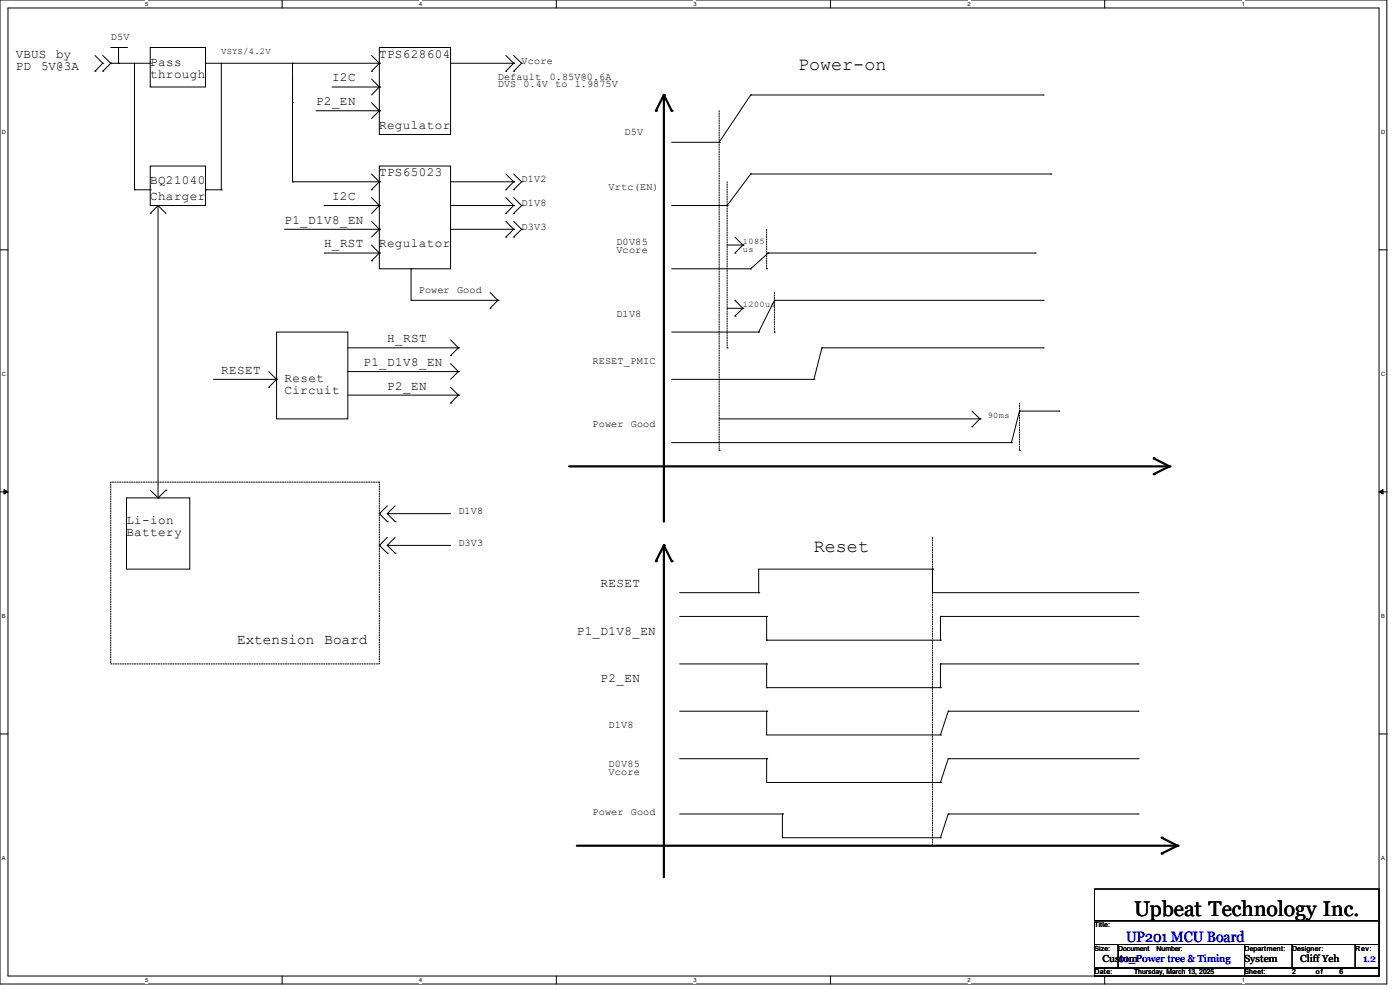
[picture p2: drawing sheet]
<svg xmlns="http://www.w3.org/2000/svg" width="297mm" height="210mm" viewBox="0 0 297 210" stroke-linecap="round" stroke-linejoin="round" font-family="sans-serif">
<path d="M0 0h294.2v208.7h-294.2zM1.7 1.7h290.9v205.4h-290.9z" fill="none" stroke="#000" stroke-width=".21"/>
<g fill="#fff">
<path d="M30.8 .2h.6v1.3h-.6z"/>
<path d="M30.8 207.2h.6v1.4h-.6z"/>
</g>
<path d="M59.9 0v1.7M59.9 207.1v1.6" fill="none" stroke="#000" stroke-width=".21"/>
<g fill="#fff">
<path d="M88.9 .2h.7v1.3h-.7z"/>
<path d="M88.9 207.2h.7v1.4h-.7z"/>
</g>
<path d="M118 0v1.7M118 207.1v1.6" fill="none" stroke="#000" stroke-width=".21"/>
<g fill="#fff">
<path d="M147.1 .2h.6v1.3h-.6z"/>
<path d="M147.1 207.2h.6v1.4h-.6z"/>
</g>
<path d="M176.2 0v1.7M176.2 207.1v1.6" fill="none" stroke="#000" stroke-width=".21"/>
<g fill="#fff">
<path d="M205.3 .2h.6v1.3h-.6z"/>
<path d="M205.3 207.2h.6v1.4h-.6z"/>
</g>
<path d="M234.4 0v1.7M234.4 207.1v1.6" fill="none" stroke="#000" stroke-width=".21"/>
<g fill="#fff">
<path d="M263.4 .2h.7v1.3h-.7z"/>
<path d="M263.4 207.2h.7v1.4h-.7z"/>
<path d="M.4 27.3h.9v1.4h-.9z"/>
<path d="M293 27.3h.8v1.4h-.8z"/>
<path d="M.4 78.7h.9v1.3h-.9z"/>
<path d="M293 78.7h.8v1.3h-.8z"/>
</g>
<path d="M0 53h1.7M292.6 53h1.7" fill="none" stroke="#000" stroke-width=".21"/>
<g fill="#fff">
<path d="M.4 130h.8v1.4h-.8z"/>
<path d="M293 130h.8v1.4h-.8z"/>
</g>
<path d="M0 104.4h1.7M292.6 104.4h1.7" fill="none" stroke="#000" stroke-width=".21"/>
<path d="M.8 103.8l.9 .6-.9 .4zM292.6 104.4l.8-.6v1z" fill="#000" stroke="#000" stroke-width=".21"/>
<g fill="#fff">
<path d="M.4 181.4h.8v1.3h-.8z"/>
<path d="M293 181.4h.8v1.3h-.8z"/>
</g>
<g fill="none" stroke="#000" stroke-width=".21">
<path d="M20.2 15.1h.1M20.2 11.8l1.6 1.6M21.8 15.1h.1M21.8 13.4h.1M21.8 11.8l1.7 1.6M21.8 13.4l-1.6 1.7M23.5 13.4h.1M23.5 10.1h3.3M23.5 13.4h8.4M23.5 13.4l-1.7 1.7M25.1 13.4h.1M25.1 10.1v3.3"/>
<path d="M26.8 10.1h.1M28.5 13.4v26.9M31.9 10.1h11.7v8.4h-11.7zM31.9 13.4h.1M43.6 13.4h36.9M46.9 13.4v26.9M62.1 13.4h.1M62.1 13.4v25.2M70.4 18.5h10.1M78.8 15.1h.1M78.8 16.8l1.7 1.7M78.8 11.8l1.7 1.6"/>
<path d="M80.5 10.1h15.1v18.4h-15.1zM80.5 13.4h.1M80.5 18.5h.1M80.5 13.4l-1.7 1.7M80.5 18.5l-1.7 1.7M95.6 13.4h13.4M107.3 15.1h.1M107.3 11.8l1.7 1.6M109 13.4h.1M109 15.1h.1M109 11.8l1.7 1.6M109 13.4l-1.7 1.7"/>
<path d="M110.7 13.4h.1M110.7 13.4l-1.7 1.7M31.9 35.2h11.7v8.4h-11.7zM62.1 21.8h.1M62.1 38.6h.1M62.1 38.6h18.4M67.1 23.5h13.4M78.8 21.8l1.7 1.7M78.8 36.9l1.7 1.7M80.5 35.2h15.1v21.8h-15.1zM80.5 23.5h.1M80.5 38.6h.1"/>
<path d="M80.5 38.6l-1.7 1.7M80.5 23.5l-1.7 1.6M95.6 38.6h13.4M107.3 36.9l1.7 1.7M109 38.6h.1M109 38.6l-1.7 1.7M109 36.9l1.7 1.7M110.7 38.6h.1M110.7 38.6l-1.7 1.7M142.5 30.2h10.1M152.6 30.2h.1M159.3 20.2h.1"/>
<path d="M159.3 36.9h.1M159.3 20.2l-6.7 10M159.3 20.2h62M159.3 36.9l-5 6.7M159.3 36.9h63.7M221.3 20.2h.1M223 36.9h.1M28.5 40.3h.1M28.5 40.3h3.4M31.9 45.3h.1M31.9 40.3h.1M33.5 43.6h.1"/>
<path d="M33.5 43.6v62M33.5 43.6l-1.6 1.7M33.5 43.6l1.7 1.7M43.6 40.3h.1M43.6 40.3h3.3M46.9 40.3h.1M60.4 48.6h20.1M68.7 43.6h11.8M68.7 53.7h11.8M78.8 40.3h.1M78.8 55.3h.1M78.8 46.9l1.7 1.7"/>
<path d="M78.8 41.9l1.7 1.7M78.8 52l1.7 1.7M80.5 48.6h.1M80.5 43.6h.1M80.5 53.7h.1M80.5 43.6l-1.7 1.7M80.5 48.6l-1.7 1.7M80.5 53.7l-1.7 1.6M87.2 57h.1M87.2 57v6.7h18.4M95.6 48.6h13.4M95.6 43.6h13.4"/>
<path d="M107.3 40.3h.1M107.3 50.3h.1M107.3 45.3h.1M107.3 46.9l1.7 1.7M107.3 41.9l1.7 1.7M109 40.3h.1M109 50.3h.1M109 48.6h.1M109 45.3h.1M109 43.6h.1M109 48.6l-1.7 1.7M109 46.9l1.7 1.7"/>
<path d="M109 43.6l-1.7 1.7M109 41.9l1.7 1.7M110.7 48.6h.1M110.7 43.6h.1M110.7 48.6l-1.7 1.7M110.7 43.6l-1.7 1.7M142.5 43.6h11.8M142.5 57h16.8M154.3 43.6h.1M154.3 52h3.3M155.9 53.7h.1M155.9 50.3l1.7 1.7"/>
<path d="M157.6 52h.1M157.6 52l-1.7 1.7M159.3 57h.1M162.6 53.7h57M163 53.7h.1M163 53.7l-3.7 3.3M219.6 53.7h.1M57 78.8l1.7 1.7M58.7 70.4h15.1v18.5h-15.1zM73.8 78.8h23.4M73.8 73.8h23.4M95.6 75.4h.1"/>
<path d="M95.6 77.1l1.6 1.7M95.6 72.1l1.6 1.7M97.2 78.8h.1M97.2 73.8h.1M97.2 78.8l-1.6 1.7M97.2 73.8l-1.6 1.6M104 65.4h.1M104 62.1l1.6 1.6M105.6 63.7h.1M105.6 63.7l-1.6 1.7M142.5 70.4h18.5M154.3 65.4h3.3"/>
<path d="M155.9 63.7h.1M155.9 67.1h.1M155.9 63.7l1.7 1.7M157.6 65.4h.1M157.6 65.4l-1.7 1.7M161 70.4h.1M164.3 63.7h.1M164.3 63.7h57M164.3 63.7l-3.3 6.7M174.4 73.8h.1M174.4 73.8l-1.7 6.7M174.4 73.8h46.9"/>
<path d="M221.3 63.7h.1M221.3 73.8h.1M45.3 80.5h13.4M57 82.2h.1M58.7 80.5h.1M58.7 80.5l-1.7 1.7M73.8 83.8h23.4M95.6 85.5h.1M95.6 82.2l1.6 1.6M97.2 83.8h.1M97.2 83.8l-1.6 1.7M142.5 80.5h30.2"/>
<path d="M142.5 93.9h72.1M152.6 88.9h55.3M172.7 80.5h.1M206.2 90.6h.1M206.2 87.2l1.7 1.7M207.9 88.9h.1M207.9 88.9l-1.7 1.7M214.6 93.9h.1M216.3 87.2h.1M216.3 87.2l-1.7 6.7M216.3 87.2h8.4M224.7 87.2h.1"/>
<path d="M26.8 105.6h13.5v15.1h-13.5zM31.9 104l1.6 1.6M33.5 105.6h.1M35.2 104h.1M35.2 104l-1.7 1.6M80.5 109h.1M80.5 115.7h.1M80.5 109l1.7 1.7M80.5 115.7l1.7 1.6M82.2 110.7h.1M82.2 109h.1M82.2 115.7h.1"/>
<path d="M82.2 117.3h.1M82.2 109l1.6 1.7M82.2 107.3l-1.7 1.7M82.2 109h13.4M82.2 114l-1.7 1.7M82.2 115.7l1.6 1.6M82.2 115.7h13.4M83.8 110.7h.1M83.8 117.3h.1M83.8 107.3l-1.6 1.7M83.8 114l-1.6 1.7M144.2 125.7h16.8"/>
<path d="M144.2 130.8h18.4M161 125.7h.1M162.6 130.8h.1M162.6 135.8h.1M162.6 130.8v5M162.6 135.8h36.9M197.8 120.7h.1M197.8 120.7v5h43.6M197.8 120.7h-36.8v5M199.5 135.8h.1M199.5 130.8h.1M199.5 130.8h41.9"/>
<path d="M199.5 130.8v5M241.4 125.7h.1M241.4 130.8h.1M0 155.7h1.7M144.2 140.8h18.4M144.2 150.9h18.4M162.6 140.8h.1M162.6 145.9h.1M162.6 150.9h.1M162.6 140.8v5.1M162.6 150.9v5h36.9M162.6 145.9h36.9"/>
<path d="M199.5 145.9h.1M199.5 140.8h.1M199.5 155.9h.1M199.5 140.8v5.1M199.5 140.8h41.9M201.2 150.9h.1M201.2 150.9h40.2M201.2 150.9l-1.7 5M241.4 140.8h.1M241.4 150.9h.1M292.6 155.7h1.7M144.2 161h18.4"/>
<path d="M144.2 172.7h21.8M162.6 161h.1M162.6 161v5h36.9M166 172.7h.1M166 172.7v5h33.5M199.5 166h.1M199.5 177.7h.1M201.2 161h.1M201.2 172.7h.1M201.2 161h40.2M201.2 161l-1.7 5M201.2 172.7h40.2"/>
<path d="M201.2 172.7l-1.7 5M241.4 161h.1M241.4 172.7h.1M232.2 188.6h60.4v6.7h-60.4zM232.2 195.3h60.4v5.1h-60.4zM232.2 200.4h5v5h-5zM232.2 205.4h31.8v1.7h-31.8zM237.2 200.4h50.3v5h-50.3zM264 205.4h28.6v1.7h-28.6zM264 200.4h.1M264 200.4v5M274.1 205.4h.1"/>
<path d="M274.1 200.4v5M287.5 200.4h5.1v5h-5.1z"/>
</g>
<path d="M23.5 102.3h57v38.5h-57z" fill="none" stroke="#000" stroke-width=".21" stroke-dasharray=".3 .3"/>
<path d="M152.6 23.5v72.1M154.3 38.6v35.2M162.6 48.6v8.4M162.6 57h.1M154.3 73.8h.1M164.3 62.1v8.3M164.3 70.4h.1M152.6 95.6h.1M216.3 85.5v10.1M216.3 95.6h.1M197.8 114v65.4M197.8 179.4h.1" fill="none" stroke="#000" stroke-width=".21" stroke-dasharray=".3"/>
<path d="M140.8 20.2v90.5M140.8 20.2l-1.7 3.3M140.8 20.2l1.7 3.3M120.7 98.9h127.4M244.8 97.2l3.3 1.7M248.1 98.9l-3.3 1.7M140.8 115.7v70.4M140.8 115.7l1.7 3.3M140.8 115.7l-1.7 3.3M122.4 179.4h127.4M246.5 177.7l3.3 1.7M249.8 179.4l-3.3 1.7" fill="none" stroke="#000" stroke-width=".47"/>
<g fill="#000">
<circle cx="139.1" cy="23.5" r=".23"/>
<circle cx="140.8" cy="20.2" r=".23"/>
<circle cx="142.5" cy="23.5" r=".23"/>
<circle cx="244.8" cy="97.2" r=".23"/>
<circle cx="248.1" cy="98.9" r=".23"/>
<circle cx="139.1" cy="119" r=".23"/>
<circle cx="140.8" cy="115.7" r=".23"/>
<circle cx="142.5" cy="119" r=".23"/>
<circle cx="244.8" cy="100.6" r=".23"/>
<circle cx="246.5" cy="177.7" r=".23"/>
<circle cx="249.8" cy="179.4" r=".23"/>
<circle cx="246.5" cy="181.1" r=".23"/>
</g>
<text font-size="4.5" x="240.6" y="194.4">Upbeat Technology Inc.</text>
<g font-size="3.9">
<text x="169.3" y="14.9">Power-on</text>
<text x="172.7" y="117.1">Reset</text>
</g>
<text font-size="3.2" fill="#00f" x="238.9" y="199.9">UP201 MCU Board</text>
<g font-size="3">
<text x="50.3" y="136.5">Extension</text>
<text x="68.8" y="136.5">Board</text>
</g>
<g font-size="2.7">
<text x="3.4" y="12.2">VBUS</text>
<text x="3.4" y="14.9">PD</text>
<text x="8.7" y="14.9">5V@3A</text>
<text x="11.9" y="12.2">by</text>
<text x="31.9" y="13.9">Pass</text>
<text x="31.9" y="16.6">through</text>
<text x="70.4" y="17.3">I2C</text>
<text x="80.5" y="12.2">TPS628604</text>
<text x="67.1" y="22.3">P2_EN</text>
<text x="80.5" y="27.3">Regulator</text>
<text x="31.9" y="39.1">BQ21040</text>
<text x="80.5" y="37.4">TPS65023</text>
<text x="31.9" y="42.4">Charger</text>
<text x="60.4" y="47.5">P1_D1V8_EN</text>
<text x="70.4" y="42.4">I2C</text>
<text x="68.7" y="52.5">H_RST</text>
<text x="80.5" y="52.5">Regulator</text>
<text x="77.1" y="77.6">P1_D1V8_EN</text>
<text x="82.2" y="72.6">H_RST</text>
<text x="46.9" y="79.3">RESET</text>
<text x="60.4" y="81">Reset</text>
<text x="60.4" y="83.7">Circuit</text>
<text x="82.2" y="82.6">P2_EN</text>
<text x="26.8" y="111.1">Li-ion</text>
<text x="26.8" y="113.8">Battery</text>
<text x="127.4" y="124.5">RESET</text>
<text x="122.4" y="134.6">P1_D1V8_EN</text>
<text x="127.4" y="144.7">P2_EN</text>
</g>
<g font-size="2.2">
<text x="23.5" y="8.5">D5V</text>
<text x="105.6" y="16.9">Default</text>
<text x="110.7" y="13.5">Vcore</text>
<text x="116.6" y="16.9">0.85V@0.6A</text>
<text x="105.6" y="18.5">DVS 0.4V</text>
<text x="117.8" y="18.5">to</text>
<text x="121.9" y="18.5">1.9875V</text>
<text x="132.5" y="28.6">D5V</text>
<text x="110.7" y="38.7">D1V2</text>
<text x="129.1" y="40.3">Vrtc(EN)</text>
<text x="110.7" y="43.7">D1V8</text>
<text x="110.7" y="48.7">D3V3</text>
<text x="130.8" y="52.1">D0V85</text>
<text x="130.8" y="53.8">Vcore</text>
<text x="88.9" y="62.1">Power</text>
<text x="97" y="62.1">Good</text>
<text x="130.8" y="67.2">D1V8</text>
<text x="125.7" y="77.2">RESET_PMIC</text>
<text x="125.7" y="90.6">Power</text>
<text x="133.8" y="90.6">Good</text>
<text x="97.2" y="109.1">D1V8</text>
<text x="97.2" y="115.8">D3V3</text>
<text x="129.1" y="154.3">D1V8</text>
<text x="129.1" y="162.7">D0V85</text>
<text x="129.1" y="164.4">Vcore</text>
<text x="125.7" y="172.8">Power</text>
<text x="133.8" y="172.8">Good</text>
<text x="233.9" y="204">Custom</text>
<text x="264" y="204">System</text>
<text x="275.8" y="204">Cliff Yeh</text>
</g>
<g font-size="2.2" fill="#00f">
<text x="237.2" y="204">01_Power tree &amp; Timing</text>
<text x="289.2" y="204">1.2</text>
</g>
<text font-size="1.9" x="46.9" y="11.6">VSYS/4.2V</text>
<g font-size="1.8">
<text x="157.6" y="51.7">1085</text>
<text x="157.6" y="53.6">us</text>
<text x="157.6" y="65.2">1200us</text>
<text x="209.5" y="88.6">90ms</text>
</g>
<g font-size="1.5">
<text x="232.2" y="196.7">Title:</text>
<text x="232.2" y="201.7">Size:</text>
<text x="237.2" y="201.7">Document</text>
<text x="245.4" y="201.7">Number:</text>
<text x="264" y="201.7">Department:</text>
<text x="274.1" y="201.7">Designer:</text>
<text x="287.5" y="201.7">Rev:</text>
<text x="232.2" y="206.7">Date:</text>
<text x="240.6" y="206.7">Thursday, March 13, 2025</text>
<text x="264" y="206.7">Sheet:</text>
<text x="274.1" y="206.7">2</text>
<text x="279.1" y="206.7">of</text>
<text x="284.2" y="206.7">6</text>
</g>
<g font-size="1.2">
<text x="30.8" y="1.3">5</text>
<text x="88.9" y="1.3">4</text>
<text x="147.1" y="1.3">3</text>
<text x="205.3" y="1.3">2</text>
<text x="263.4" y="1.3">1</text>
<text x=".4" y="28.4">D</text>
<text x="293" y="28.4">D</text>
<text x=".4" y="79.8">C</text>
<text x="293" y="79.8">C</text>
<text x=".4" y="131.1">B</text>
<text x="293" y="131.1">B</text>
<text x=".4" y="182.5">A</text>
<text x="293" y="182.5">A</text>
<text x="30.8" y="208.3">5</text>
<text x="88.9" y="208.3">4</text>
<text x="147.1" y="208.3">3</text>
<text x="205.3" y="208.3">2</text>
<text x="263.4" y="208.3">1</text>
</g>
</svg>
